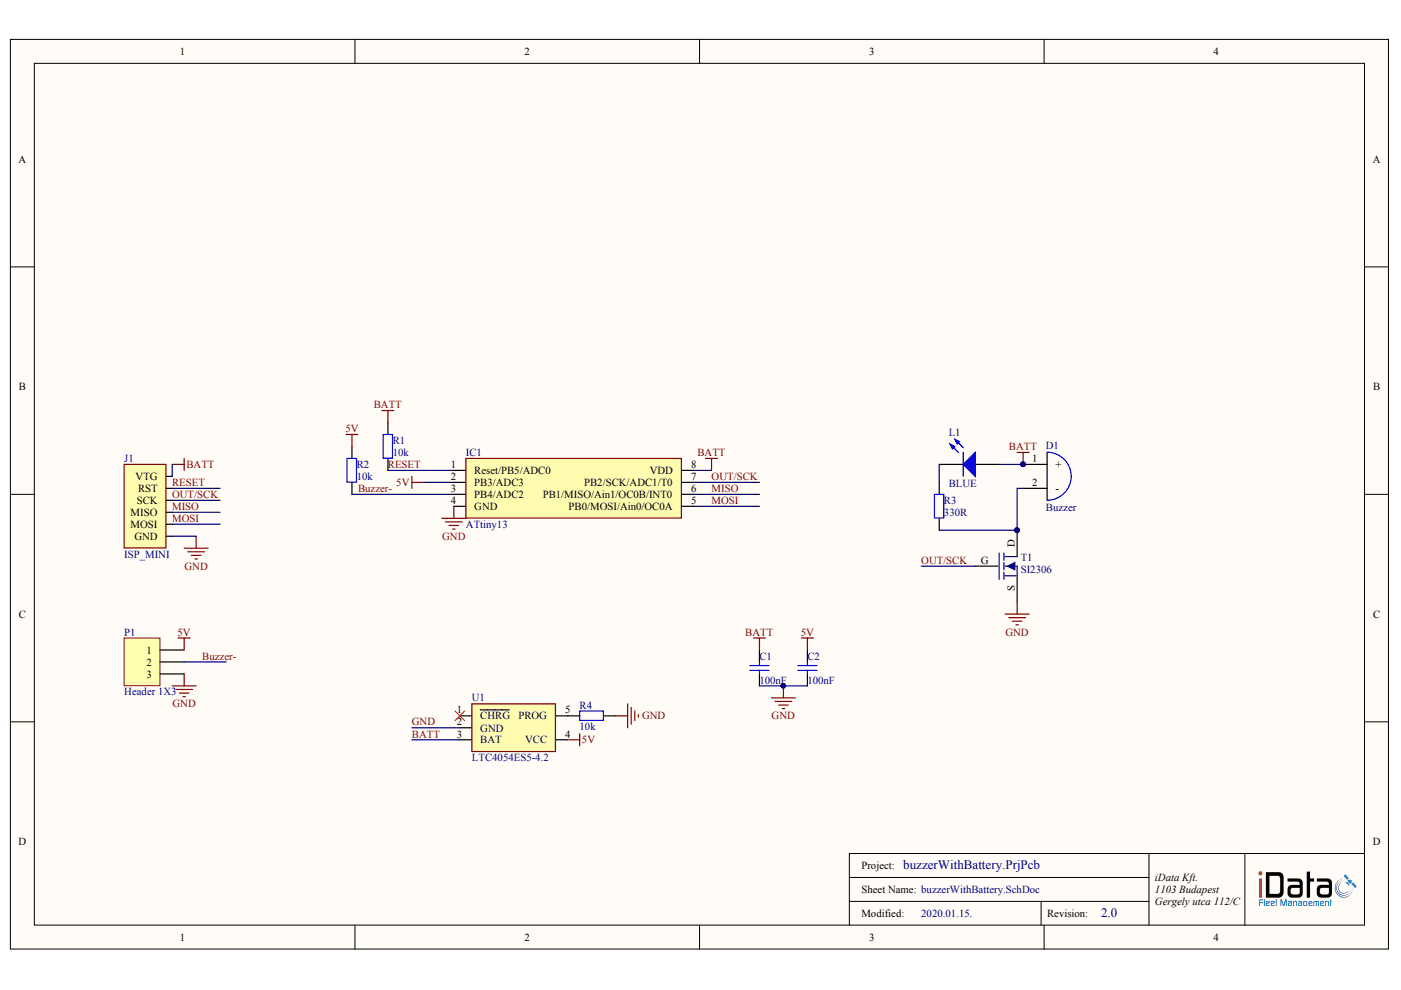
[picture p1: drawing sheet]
# Altium project buzzerWithBattery.PrjPcb
1 sheet, 13 parts. Net scope: global (net labels, ports and power ports of the same name join across sheets).
Board file: buzzerWithBattery.PcbDoc

## Sheet buzzerWithBattery.SchDoc
size A4; CompanyName: iData Kft.; Organization: iData Kft.; Address1: 1103 Budapest; Address2: Gergely utca 112/C; Revision: 2.0; ProductionState: Prototype

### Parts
C1  100nF  [FP_0603_CAP_080]
C2  100nF  [FP_0603_CAP_080]
D1  Buzzer  [Buzzer_MBS12XXX]
IC1  ATtiny13  [DIGITAL_SOIC8_WSON]
J1  ISP_MINI  [AVR_ISP_MINI]  (no BOM)
L1  BLUE  [FP_0603_LED_B]
P1  Header 1X3  [HEADER_2.54MM_M_1x3]
R1  10k  [FP_0603_RES]
R2  10k  [FP_0603_RES]
R3  330R  [FP_0603_RES]
R4  10k  [FP_0603_RES]
T1  SI2306  [FET_SOT23]
U1  LTC4054ES5-4.2  [SUPPLY_SOT23-5]

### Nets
5V: C2.2 IC1.2(PB3/ADC3) P1.1 R2.2 U1.4(VCC)
BATT: C1.2 D1.1(+) IC1.8(VDD) J1.1(VTG) L1.A R1.2 U1.3(BAT)
GND: C1.1 C2.1 IC1.4(GND) J1.6(GND) P1.3 R4.2 T1.S U1.2(GND)
Buzzer-: IC1.3(PB4/ADC2) P1.2 R2.1
MISO: IC1.6(PB1/MISO/Ain1/OC0B/INT0) J1.4(MISO)
MOSI: IC1.5(PB0/MOSI/Ain0/OC0A) J1.5(MOSI)
OUT/SCK: IC1.7(PB2/SCK/ADC1/T0) J1.3(SCK) T1.G
RESET: IC1.1(Reset/PB5/ADC0) J1.2(RST) R1.1
NetD1_2: D1.2(-) R3.2 T1.D
NetL1_K: L1.K R3.1
NetR4_1: R4.1 U1.5(PROG)

Not connected (* = marked no-connect by the designer): U1 1(~{CHRG})*
